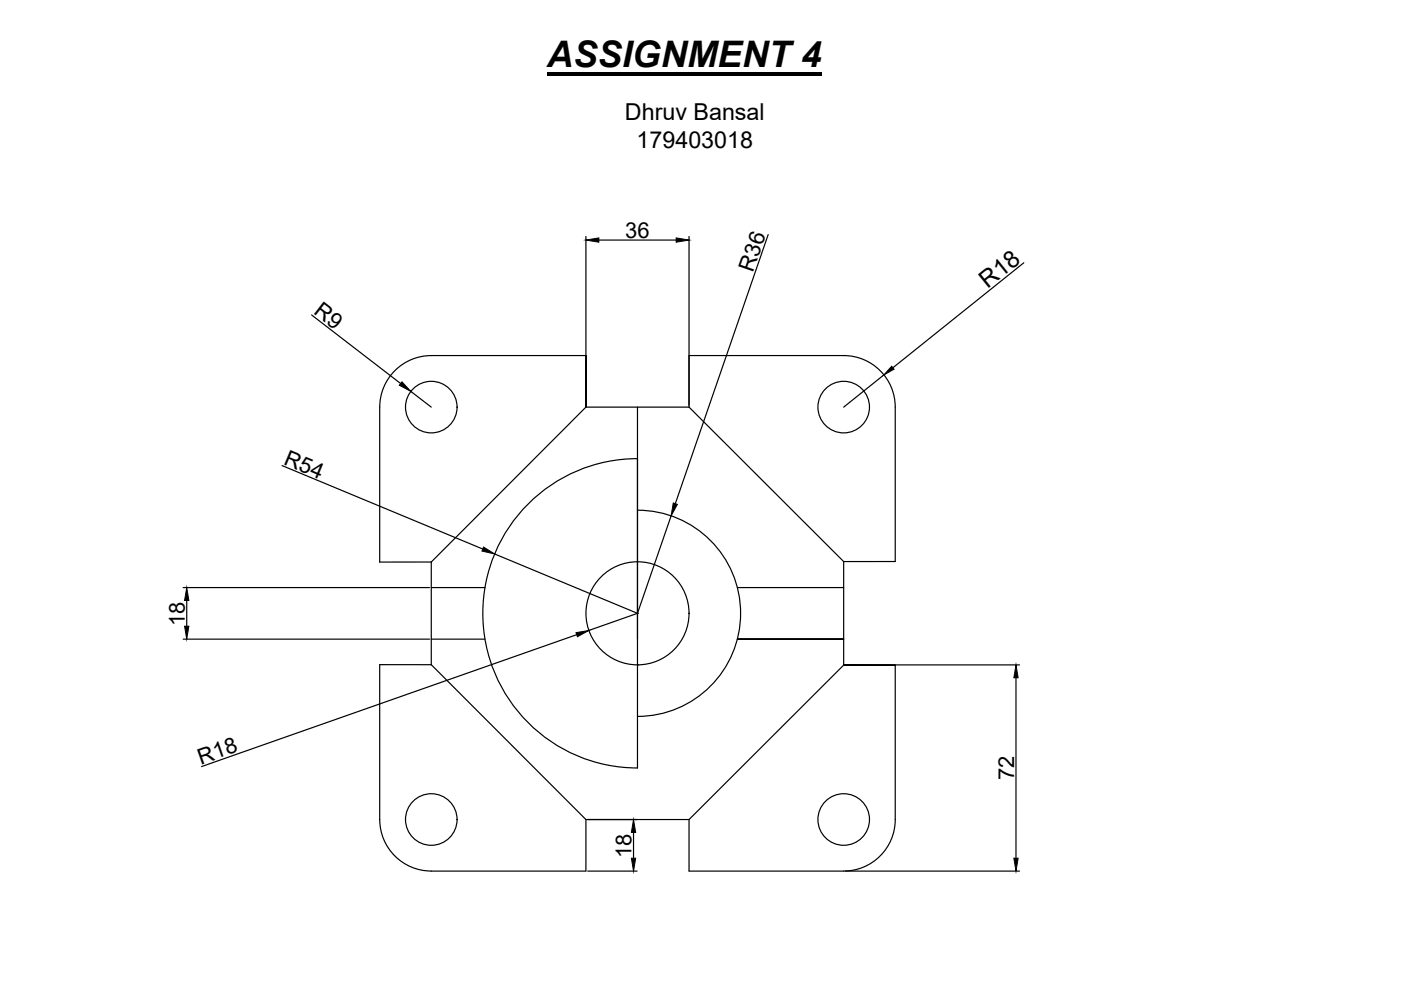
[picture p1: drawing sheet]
<svg xmlns="http://www.w3.org/2000/svg" width="297mm" height="210mm" viewBox="0 0 297 210" stroke-linecap="round" stroke-linejoin="round" font-family="sans-serif">
<!-- layer: 0 -->
<g fill="none" stroke="#000" stroke-width=".25">
<path d="M124.2 50.1v35.8M127 50.9h16.4M146.1 50.1v36.2M162.9 49.7l-19.7 57.1M217.1 55.7l-27.8 22.3M66.1 66.8l18.8 14.5M124.2 75.4h-32.8a10.9 10.9 0 0 0-10.9 10.9M146.1 75.4h32.8a10.9 10.9 0 0 1 10.9 10.9M187.4 79.5l-8.5 6.8M59.8 98.7l42.6 17.7M80.5 86.3v32.9h10.9l32.8-32.9M87.1 83l4.3 3.3"/>
<path d="M124.2 86.3v-10.9v10.9M124.2 86.3h11M146.1 86.3h-10.9v43.7M189.8 86.3v32.8h-10.9l-32.8-32.8M91.4 119.1v21.9M104.9 117.5l30.3 12.5M111.2 107.6a32.7 32.7 0 0 1 24-10.4v65.6a32.8 32.8 0 0 1-30.1-19.7 32.8 32.8 0 0 1 6.1-35.5zM135.2 108.2a21.9 21.9 0 0 1 21.8 21.8 21.9 21.9 0 0 1-21.8 21.9M142.3 109.4l-7.1 20.6M178.9 119.1v21.9M38.8 135.5h52.3M38.8 124.6h52.3"/>
<path d="M39.6 127.3v5.5M91.4 135.5h11.4M91.4 124.6h11.4M122.3 134.6l-79.6 27.9M135.2 130v5.5M135.2 130h.1M135.2 130l-10.4 3.7M156.3 124.6h22.6M156.3 135.5h22.6h-22.6M80.5 140.9h10.9l32.8 32.9v10.9h-32.8a10.9 10.9 0 0 1-10.9-10.9zM135.2 141h.1M178.9 141l-32.8 32.8v10.9h32.8a10.9 10.9 0 0 0 10.9-10.9v-32.8"/>
<path d="M178.9 141h10.9h-10.9M179.3 141h36.9M215.4 143.7v38.3M124.2 173.8h21.9M134.3 176.5v5.5M124.6 184.7h10.5M179.3 184.7h36.9"/>
<circle cx="91.4" cy="86.3" r="5.5"/>
<circle cx="178.9" cy="86.3" r="5.5"/>
<circle cx="135.2" cy="130" r="10.9"/>
<circle cx="91.4" cy="173.8" r="5.5"/>
<circle cx="178.9" cy="173.8" r="5.5"/>
</g>
<g fill="#000" stroke="#000" stroke-width=".21">
<path d="M124.2 50.9l2.8-.5v1zM143.4 50.4l2.7 .5-2.7 .5zM189.1 77.7l.5 .6-2.2 1.2zM85.2 81l1.9 2-2.4-1.3zM102.5 116l2.4 1.5-2.7-.7zM142.7 106.6l.9 .3-1.3 2.5zM39.6 124.6l.4 2.7h-.9zM39.1 132.8h.9l-.4 2.7zM122.1 134.1l2.7-.4-2.4 1.3zM215.4 141l.5 2.7h-.9zM134.3 173.8l.5 2.7h-.9zM133.9 182h.9l-.5 2.7z"/>
<path d="M215 182h.9l-.5 2.7z"/>
</g>
<path d="M115.9 15.4h58.2v.8h-58.2z" fill="#000"/>
<text font-size="7.8" x="115.9" y="14.3">ASSIGNMENT 4</text>
<text font-size="5.1" x="209.4" y="61.3" transform="rotate(-39 209.4 61.3)">R18</text>
<g font-size="4.9">
<text x="132.5" y="25.4">Dhruv Bansal</text>
<text x="135" y="31.3">179403018</text>
</g>
<g font-size="4.7">
<text x="132.6" y="50.5">36</text>
<text x="159.6" y="57.8" transform="rotate(-71 159.6 57.8)">R36</text>
<text x="66.3" y="66.4" transform="rotate(38 66.3 66.4)">R9</text>
<text x="60" y="98.3" transform="rotate(23 60 98.3)">R54</text>
<text x="39.2" y="132.8" transform="rotate(-90 39.2 132.8)">18</text>
<text x="42.6" y="162.1" transform="rotate(-19 42.6 162.1)">R18</text>
<text x="215" y="165.4" transform="rotate(-90 215 165.4)">72</text>
<text x="133.9" y="182" transform="rotate(-90 133.9 182)">18</text>
</g>
</svg>
